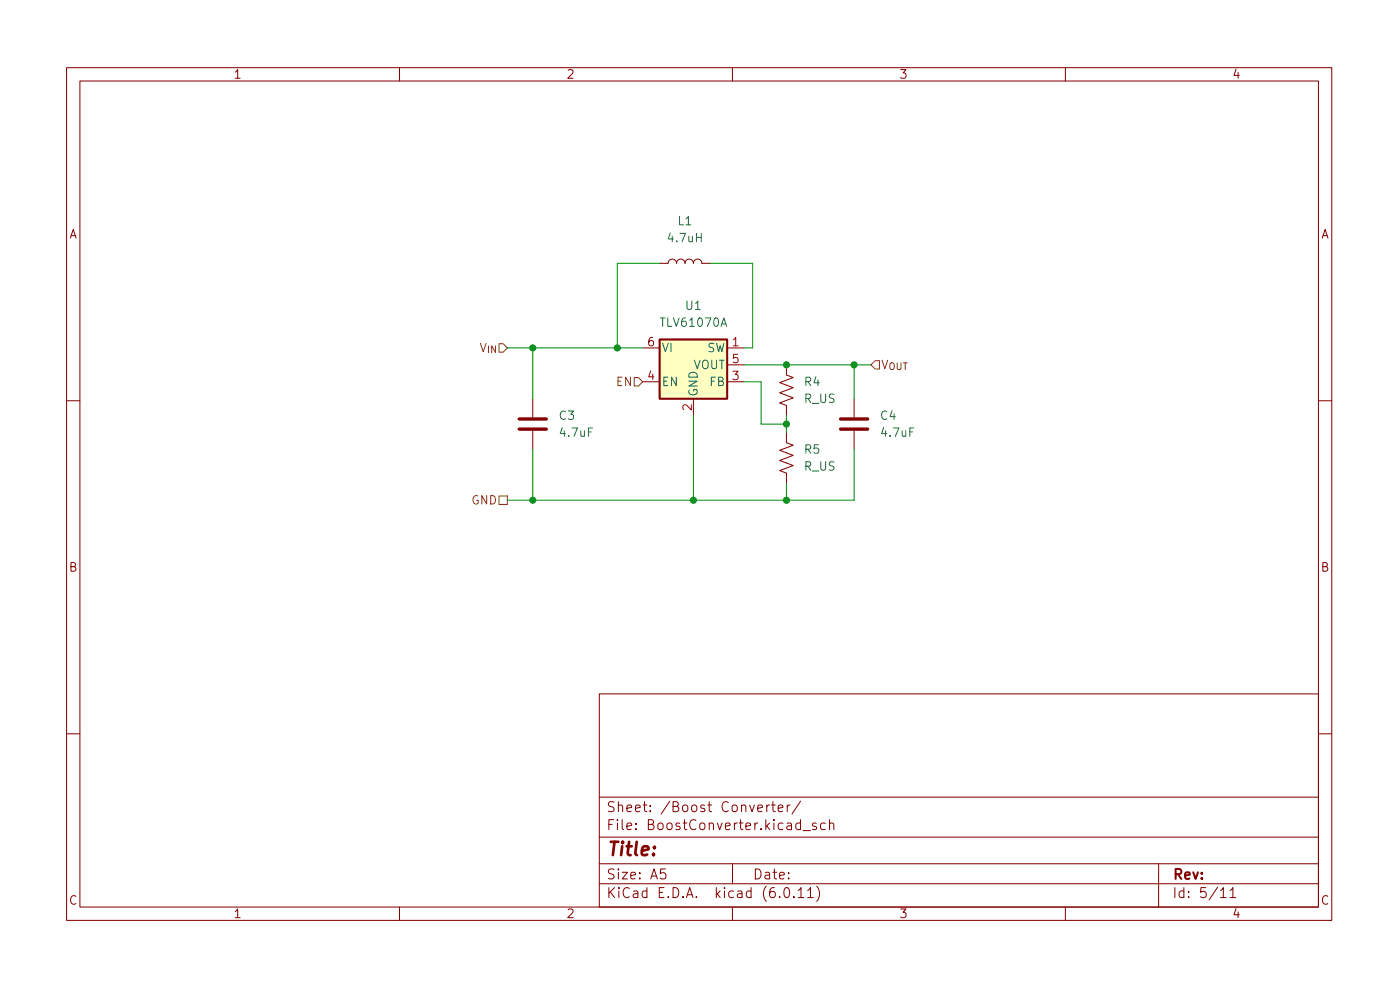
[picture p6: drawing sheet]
<svg xmlns="http://www.w3.org/2000/svg" width="210mm" height="148mm" viewBox="0 0 210 148" stroke-linecap="round" stroke-linejoin="round" font-family="sans-serif">
<g fill="none" stroke="#840000" stroke-width=".15">
<path d="M10 10.2h190v128h-190zM12 12.2h186v124h-186zM60 10.2v2M110 10.2v2M160 10.2v2M99.1 39.5h1.2a.64 .64 0 0 1 .7-.6 .64 .64 0 0 1 .6 .6 .64 .64 0 0 1 .6-.6 .64 .64 0 0 1 .7 .6 .64 .64 0 0 1 .6-.6 .64 .64 0 0 1 .6 .6 .64 .64 0 0 1 .7-.6 .64 .64 0 0 1 .6 .6h1.3M80 59.9v2.7M96.5 52.2h2.6M96.5 57.3h2.6M104.1 59.9v2.5M109.2 52.2h2.6M109.2 57.3h2.6"/>
<path d="M109.2 54.8h2.6M118.1 54.8v1.5l1 .4-2 .7 2 .8-2 .8 2 .7-2 .8 1 .4v1.5M128.3 59.9v2.7M10 60.2h2M80 64.7v2.8M118.1 64.9v1.6l1 .3-2 .8 2 .8-2 .7 2 .8-2 .7 1 .4v1.6M128.3 64.7v2.8M198 60.2h2M10 110.2h2M90 104.2h108v32h-108zM90 119.7h108M198 110.2h2"/>
<path d="M60 136.2v2M90 132.7h108M90 129.7h108M90 125.7h108M95.5 124.4v.1M95.5 123.6v.2M97.7 121.7v.1M97.7 120.9v.2M105.8 120.9l-.4-.1-.2 .3 .1 .2 .5 .1v.4h-.6M106.3 120.8h.6M106.5 120.3v1.3l.1 .2h.3M110 136.2v2"/>
<path d="M110 129.7v3M120.2 120.3l-1.3 1.9M122.6 123.6l-.4-.1-.2 .3 .1 .2 .5 .1v.4h-.6M122.7 133a1.72 1.72 0 0 1 0 2.3M123.9 123.6l-.4-.1-.3 .3v.5l.2 .2h.5M124.6 123.7a.37 .37 0 0 1 .6 .1v.7M124.6 123v1.5M160 136.2v2M174 129.7v6.5M184.7 133.7l.5-.5v1.5M184.7 134.7h.9"/>
</g>
<path d="M104.6 35.6h.7M105.3 35v1.3M108.3 49l.4-1.3 .4 1.3M108.4 48.6h.6M89 64.2h-.6v1.3M137.2 64.2h-.6v1.3" fill="none" stroke="#006464" stroke-width=".15"/>
<path d="M78 64.4h4M78 62.9h4M126.2 64.4h4.1M126.2 62.9h4.1" fill="none" stroke="#840000" stroke-width=".51"/>
<path d="M99.1 51h10.1v8.9h-10.1z" fill="#ffffc2" stroke="#ffffc2" stroke-width=".15"/>
<path d="M99.1 51h10.1v8.9h-10.1z" fill="none" stroke="#840000" stroke-width=".25"/>
<path d="M95.2 56.7h.7l.6 .6-.6 .6h-.7zM131.4 54.1h.7v1.3h-.7l-.6-.6zM74.9 74.5h1.3v1.2h-1.3z" fill="none" stroke="#725600" stroke-width=".15"/>
<path d="M99.1 39.5h-6.4v12.7M106.7 39.5h6.3v12.7h-1.2M76.2 52.2h20.3M80 52.2v7.7M111.8 54.8h19M111.8 57.3h2.5v6.4h3.8M128.3 54.8v5.1M80 67.5v7.6M104.1 62.4v12.7M118.1 62.4v2.5M118.1 72.6v2.5M128.3 67.5v7.6h-52.1" fill="none" stroke="#009600" stroke-width=".15"/>
<g fill="#009600" stroke="#009600" stroke-width=".15">
<circle cx="104.1" cy="75.1" r=".46"/>
<circle cx="118.1" cy="54.8" r=".46"/>
<circle cx="118.1" cy="63.7" r=".46"/>
<circle cx="118.1" cy="75.1" r=".46"/>
<circle cx="92.7" cy="52.2" r=".46"/>
<circle cx="80" cy="52.2" r=".46"/>
<circle cx="80" cy="75.1" r=".46"/>
<circle cx="128.3" cy="54.8" r=".46"/>
</g>
<text font-size="2.8" fill="#840000" x="91" y="129.1">Title:</text>
<g font-size="2.1" fill="#840000">
<text x="91" y="125.1">File:</text>
<text x="91" y="122.4">Sheet:</text>
<text x="97.4" y="125.1">BoostConverter.kicad_sch</text>
<text x="99.2" y="122.4">/Boost</text>
<text x="108.4" y="122.4">Converter/</text>
<text x="91" y="135.3">KiCad</text>
<text x="91" y="132.5">Size:</text>
<text x="97.7" y="132.5">A5</text>
<text x="98.7" y="135.3">E.D.A.</text>
<text x="107.6" y="135.3">kicad</text>
<text x="113" y="132.5">Date:</text>
<text x="114.8" y="135.3">(6.0.11)</text>
<text x="176" y="132.5">Rev:</text>
<text x="176" y="135.3">Id:</text>
<text x="180.1" y="135.3">5/11</text>
</g>
<g font-size="1.8" fill="#840000">
<text x="35" y="12.2">1</text>
<text x="85" y="12.2">2</text>
<text x="135" y="12.2">3</text>
<text x="185" y="12.2">4</text>
<text x="10.4" y="36.2">A</text>
<text x="198.4" y="36.2">A</text>
<text x="10.3" y="86.2">B</text>
<text x="198.3" y="86.2">B</text>
<text x="10.3" y="136.2">C</text>
<text x="198.3" y="136.2">C</text>
<text x="35" y="138.2">1</text>
<text x="85" y="138.2">2</text>
<text x="135" y="138.2">3</text>
<text x="185" y="138.2">4</text>
</g>
<g font-size="1.8" fill="#006464">
<text x="101.7" y="34.2">L1</text>
<text x="100" y="36.7">4.7uH</text>
<text x="102.8" y="46.9">U1</text>
<text x="99" y="49.4">TLV61070A</text>
<text x="99.3" y="53.3">VI</text>
<text x="106.2" y="53.3">SW</text>
<text x="99.3" y="58.3">EN</text>
<text x="104.1" y="55.8">VOUT</text>
<text x="105.2" y="59.6" transform="rotate(-90 105.2 59.6)">GND</text>
<text x="106.5" y="58.3">FB</text>
<text x="120.7" y="58.3">R4</text>
<text x="83.8" y="63.4">C3</text>
<text x="83.8" y="66">4.7uF</text>
<text x="120.7" y="60.9">R_US</text>
<text x="132.1" y="63.4">C4</text>
<text x="132.1" y="66">4.7uF</text>
<text x="120.7" y="68.5">R5</text>
<text x="120.7" y="71">R_US</text>
</g>
<g font-size="1.8" fill="#725600">
<text x="72" y="53.3">V_{IN}</text>
<text x="92.4" y="58.3">EN</text>
<text x="132.3" y="55.8">V_{OUT}</text>
<text x="70.7" y="76.1">GND</text>
</g>
<g font-size="1.8" fill="#a90000">
<text x="97.1" y="52">6</text>
<text x="109.8" y="52">1</text>
<text x="97.1" y="57.1">4</text>
<text x="109.8" y="57.1">3</text>
<text x="109.8" y="54.5">5</text>
<text x="103.9" y="61.8" transform="rotate(-90 103.9 61.8)">2</text>
</g>
</svg>
